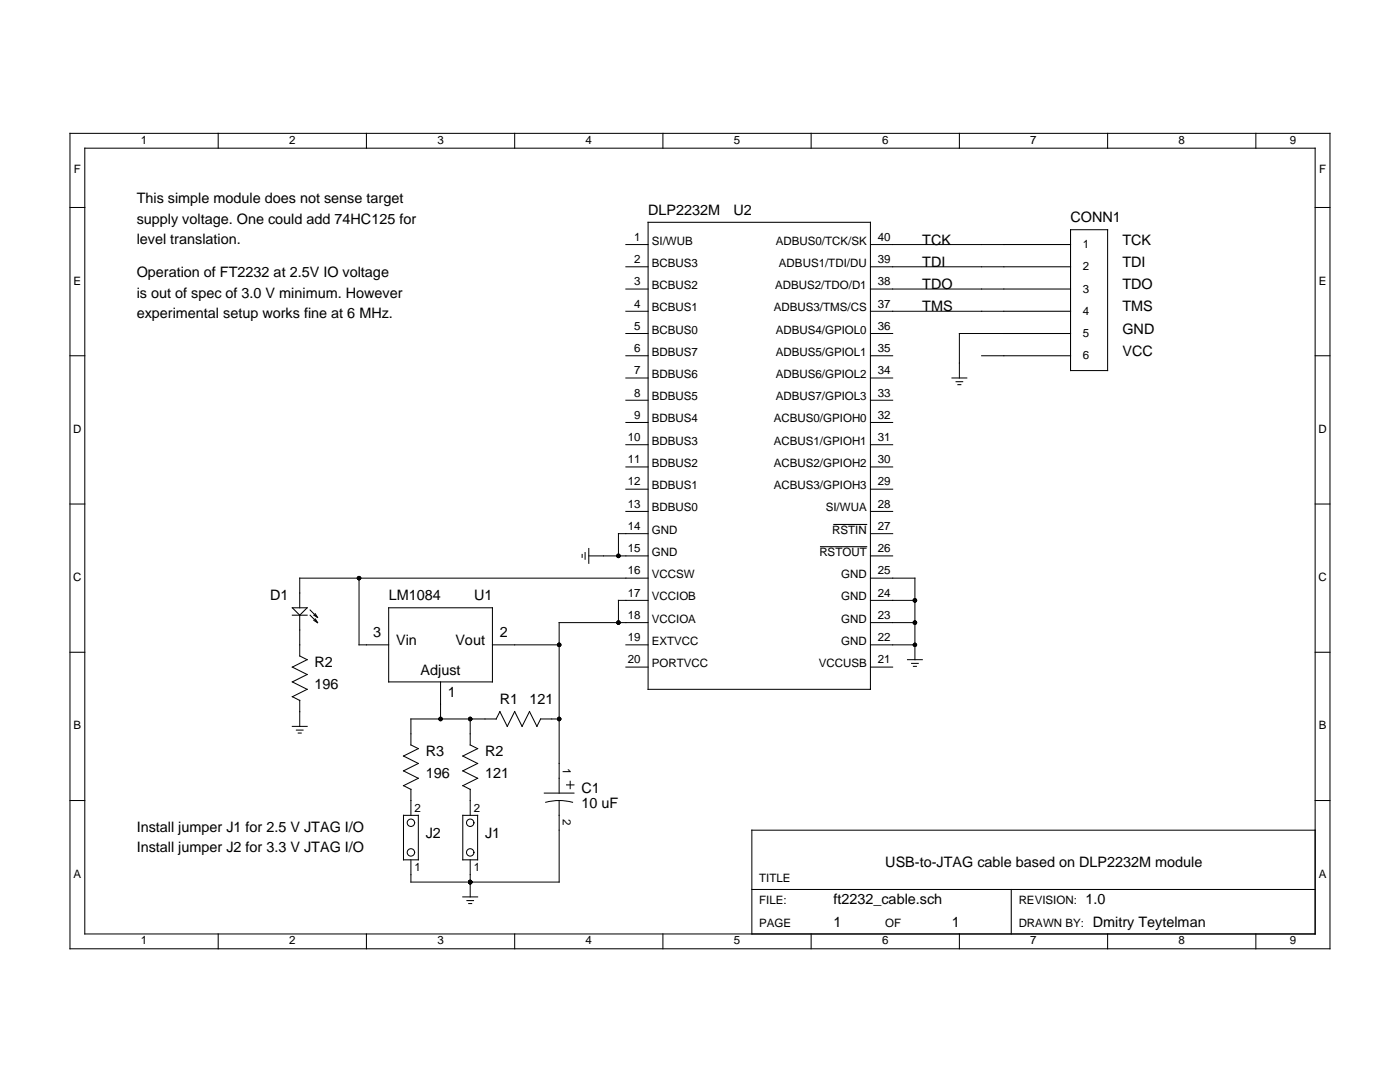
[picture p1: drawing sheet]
<svg xmlns="http://www.w3.org/2000/svg" width="279mm" height="216mm" viewBox="0 0 279 216" stroke-linecap="round" stroke-linejoin="round" font-family="sans-serif">
<g fill="none" stroke="#000" stroke-width=".21">
<path d="M14 26.6h251.4v162.7h-251.4zM16.9 29.6h245.6v156.8h-245.6zM43.5 26.6v3M73.1 26.6v3M102.7 26.6v3M132.3 26.6v3M161.9 26.6v3M191.5 26.6v3M221 26.6v3M250.6 26.6v3M14 41.4h2.9M129.3 44.4h44.4v93.1h-44.4z"/>
<path d="M200.3 48.8h13.4M200.3 53.2h13.4M200.3 57.7h13.4M213.7 45.8h7.3v28.1h-7.3zM262.5 41.4h2.9M14 71h2.9M190 75.4h2.9M190.8 76.2h1.3M191.2 76.8h.6M200.3 71h13.4M200.3 62.1h13.4M200.3 66.5h13.4"/>
<path d="M262.5 71h2.9M14 100.6h2.9M59.8 118.3v3M116.2 110.6v.6M116.8 110.3v1.3M117.5 109.4v3M163.7 109.1h9.3M166.4 104.7h6.6M262.5 100.6h2.9M14 130.2h2.9M58.3 121.3h3l-1.5 1.5zM58.3 122.8h3"/>
<path d="M58.3 139l1.5 .8M59.8 122.8v2.9M59.8 130.9l1.5 .7-3 1.5 3 1.5-3 1.5 3 1.4-3 1.5M61.9 121.7l1.5 1.5M61.9 122.8l1.5 1.4M62.6 122.8l.8 .4M62.6 123.8l.8 .4M62.9 122.5l.5 .7M62.9 123.5l.5 .7M77.6 121.3h20.7v14.8h-20.7zM181.1 131.6h3M181.9 132.4h1.4"/>
<path d="M182.3 133h.6M262.5 130.2h2.9M14 159.7h2.9M58.3 144.9h3M59.2 145.7h1.3M59.5 146.3h.6M82 148.6l1.5 .8-3 1.5 3 1.4-3 1.5 3 1.5-3 1.5 1.5 .7M93.8 148.6l1.5 .8-2.9 1.5 2.9 1.4-2.9 1.5 2.9 1.5-2.9 1.5 1.4 .7M99.8 142l1.4 2.9 1.5-2.9 1.5 2.9 1.5-2.9 1.5 2.9 .7-1.4M99.8 142l-.8 1.5M108.6 158.3h5.9M111.6 155.3v3"/>
<path d="M111.6 159.7v3M113.1 156.6h1.4M113.8 155.9v1.5M262.5 159.7h2.9M80.5 162.7h3v8.9h-3zM92.4 162.7h2.9v8.9h-2.9zM92.4 179h2.9M93.2 179.7h1.3M108.9 160.1a10.4 10.4 0 0 1 5.4 0M150 177.5h112.5M201.8 177.5v8.9M262.5 165.7h-112.5v20.7"/>
<path d="M43.5 186.4v2.9M73.1 186.4v2.9M93.5 180.3h.6M102.7 186.4v2.9M132.3 186.4v2.9M161.9 186.4v2.9M191.5 186.4v2.9M221 186.4v2.9M250.6 186.4v2.9"/>
<circle cx="82" cy="170.1" r=".74"/>
<circle cx="82" cy="164.2" r=".74"/>
<circle cx="93.8" cy="170.1" r=".74"/>
<circle cx="93.8" cy="164.2" r=".74"/>
</g>
<g fill="none" stroke="#000" stroke-width=".2">
<path d="M124.9 53.2h4.4M124.9 48.8h4.4M124.9 57.7h4.4M173.7 53.2h26.6M173.7 48.8h26.6M173.7 57.7h26.6M124.9 62.1h4.4M124.9 71h4.4M124.9 66.5h4.4M124.9 75.4h4.4M124.9 79.9h4.4M173.7 62.1h26.6"/>
<path d="M173.7 71h4.5M173.7 66.5h4.5M173.7 75.4h4.5M173.7 79.9h4.5M195.9 71h4.4M200.3 66.5h-8.8v8.9M124.9 84.3h4.4M124.9 88.7h4.4M124.9 93.2h4.4M124.9 97.6h4.4M173.7 84.3h4.5M173.7 88.7h4.5"/>
<path d="M173.7 93.2h4.5M173.7 97.6h4.5M71.7 115.4v13.3h5.9M117.5 110.9h11.8M124.9 102h4.4M129.3 106.5h-5.9v4.4M129.3 115.4h-69.5v2.9M129.3 119.8h-5.9v4.4M173.7 102h4.5M173.7 106.5h4.5M173.7 110.9h4.5M173.7 115.4h8.9v16.2"/>
<path d="M173.7 119.8h8.9M59.8 125.7v5.2M59.8 139.7v5.2M87.9 136.1v7.4M98.3 128.7h13.3M124.9 128.7h4.4M124.9 133.1h4.4M129.3 124.2h-17.7v31.1M173.7 128.7h8.9M173.7 124.2h8.9M173.7 133.1h4.5M82 157.5v5.2"/>
<path d="M93.8 143.5v5.1M93.8 157.5v5.2M99 143.5h-17v5.1M107.9 143.5h3.7M93.8 171.6v7.4M111.6 162.7v13.3h-29.6v-4.4"/>
</g>
<g fill="#000">
<circle cx="71.7" cy="115.4" r=".44"/>
<circle cx="123.4" cy="110.9" r=".44"/>
<circle cx="182.6" cy="119.8" r=".44"/>
<circle cx="111.6" cy="128.7" r=".44"/>
<circle cx="123.4" cy="124.2" r=".44"/>
<circle cx="182.6" cy="124.2" r=".44"/>
<circle cx="182.6" cy="128.7" r=".44"/>
<circle cx="87.9" cy="143.5" r=".44"/>
<circle cx="93.8" cy="143.5" r=".44"/>
<circle cx="111.6" cy="143.5" r=".44"/>
<circle cx="93.8" cy="176" r=".44"/>
</g>
<g font-size="2.9">
<text x="27.3" y="40.5">This simple module does not sense target</text>
<text x="27.3" y="44.6">supply voltage. One could add 74HC125 for</text>
<text x="129.3" y="42.9">DLP2232M</text>
<text x="146.4" y="42.9">U2</text>
<text x="213.7" y="44.4">CONN1</text>
<text x="27.3" y="48.7">level translation.</text>
<text x="184.1" y="48.8">TCK</text>
<text x="184.1" y="53.2">TDI</text>
<text x="224" y="48.8">TCK</text>
<text x="224" y="53.2">TDI</text>
<text x="27.3" y="55.3">Operation of FT2232 at 2.5V IO voltage</text>
<text x="27.3" y="59.4">is out of spec of 3.0 V minimum. However</text>
<text x="184.1" y="57.7">TDO</text>
<text x="224" y="57.7">TDO</text>
<text x="27.3" y="63.5">experimental setup works fine at 6 MHz.</text>
<text x="184.1" y="62.1">TMS</text>
<text x="224" y="62.1">TMS</text>
<text x="224" y="66.5">GND</text>
<text x="224" y="71">VCC</text>
<text x="53.9" y="119.8">D1</text>
<text x="77.6" y="119.8">LM1084</text>
<text x="94.6" y="119.8">U1</text>
<text x="74.5" y="127.2">3</text>
<text x="79" y="128.7">Vin</text>
<text x="90.9" y="128.7">Vout</text>
<text x="99.8" y="127.2">2</text>
<text x="62.8" y="133.1">R2</text>
<text x="62.8" y="137.5">196</text>
<text x="83.9" y="134.6">Adjust</text>
<text x="89.4" y="139">1</text>
<text x="99.8" y="140.5">R1</text>
<text x="105.7" y="140.5">121</text>
<text x="85" y="150.9">R3</text>
<text x="85" y="155.3">196</text>
<text x="96.8" y="150.9">R2</text>
<text x="96.8" y="155.3">121</text>
<text x="116" y="158.3">C1</text>
<text x="116" y="161.2">10 uF</text>
<text x="27.3" y="165.9">Install jumper J1 for 2.5 V JTAG I/O</text>
<text x="85" y="167.1">J2</text>
<text x="96.8" y="167.1">J1</text>
<text x="27.3" y="170.1">Install jumper J2 for 3.3 V JTAG I/O</text>
<text x="176.7" y="173">USB-to-JTAG cable based on DLP2232M module</text>
<text x="166.3" y="180.4">ft2232_cable.sch</text>
<text x="166.3" y="184.9">1</text>
<text x="190" y="184.9">1</text>
<text x="216.6" y="180.4">1.0</text>
<text x="218.1" y="184.9">Dmitry Teytelman</text>
</g>
<g font-size="2.3">
<text x="28.1" y="28.7">1</text>
<text x="57.7" y="28.7">2</text>
<text x="87.3" y="28.7">3</text>
<text x="116.9" y="28.7">4</text>
<text x="146.4" y="28.7">5</text>
<text x="176" y="28.7">6</text>
<text x="205.6" y="28.7">7</text>
<text x="235.2" y="28.7">8</text>
<text x="257.4" y="28.7">9</text>
<text x="14.7" y="34.6">F</text>
<text x="263.2" y="34.6">F</text>
<text x="126.6" y="48.1">1</text>
<text x="126.6" y="52.5">2</text>
<text x="130.1" y="48.8">SI/WUB</text>
<text x="130.1" y="53.2">BCBUS3</text>
<text x="154.8" y="48.8">ADBUS0/TCK/SK</text>
<text x="155.5" y="53.2">ADBUS1/TDI/DU</text>
<text x="175.2" y="48.1">40</text>
<text x="175.2" y="52.5">39</text>
<text x="216.1" y="54">2</text>
<text x="216.1" y="49.5">1</text>
<text x="14.7" y="56.8">E</text>
<text x="126.6" y="56.9">3</text>
<text x="130.1" y="57.7">BCBUS2</text>
<text x="154.7" y="57.7">ADBUS2/TDO/D1</text>
<text x="175.2" y="56.9">38</text>
<text x="216.1" y="58.4">3</text>
<text x="263.2" y="56.8">E</text>
<text x="126.6" y="61.4">4</text>
<text x="126.6" y="65.8">5</text>
<text x="130.1" y="62.1">BCBUS1</text>
<text x="154.4" y="62.1">ADBUS3/TMS/CS</text>
<text x="175.2" y="61.4">37</text>
<text x="175.2" y="65.8">36</text>
<text x="216.1" y="62.8">4</text>
<text x="126.6" y="70.2">6</text>
<text x="130.1" y="66.5">BCBUS0</text>
<text x="130.1" y="71">BDBUS7</text>
<text x="154.8" y="66.5">ADBUS4/GPIOL0</text>
<text x="154.8" y="71">ADBUS5/GPIOL1</text>
<text x="175.2" y="70.2">35</text>
<text x="216.1" y="71.7">6</text>
<text x="216.1" y="67.3">5</text>
<text x="126.6" y="74.7">7</text>
<text x="130.1" y="75.4">BDBUS6</text>
<text x="154.8" y="75.4">ADBUS6/GPIOL2</text>
<text x="175.2" y="74.7">34</text>
<text x="126.6" y="79.1">8</text>
<text x="126.6" y="83.6">9</text>
<text x="130.1" y="79.9">BDBUS5</text>
<text x="154.8" y="79.9">ADBUS7/GPIOL3</text>
<text x="175.2" y="79.1">33</text>
<text x="175.2" y="83.6">32</text>
<text x="14.6" y="86.4">D</text>
<text x="125.3" y="88">10</text>
<text x="130.1" y="84.3">BDBUS4</text>
<text x="130.1" y="88.7">BDBUS3</text>
<text x="154.4" y="84.3">ACBUS0/GPIOH0</text>
<text x="154.4" y="88.7">ACBUS1/GPIOH1</text>
<text x="175.2" y="88">31</text>
<text x="263.1" y="86.4">D</text>
<text x="125.3" y="92.4">11</text>
<text x="130.1" y="93.2">BDBUS2</text>
<text x="154.4" y="93.2">ACBUS2/GPIOH2</text>
<text x="175.2" y="92.4">30</text>
<text x="125.3" y="96.9">12</text>
<text x="125.3" y="101.3">13</text>
<text x="130.1" y="97.6">BDBUS1</text>
<text x="154.4" y="97.6">ACBUS3/GPIOH3</text>
<text x="175.2" y="96.9">29</text>
<text x="175.2" y="101.3">28</text>
<text x="125.3" y="105.7">14</text>
<text x="130.1" y="102">BDBUS0</text>
<text x="130.1" y="106.5">GND</text>
<text x="164.8" y="102">SI/WUA</text>
<text x="166.1" y="106.5">RSTIN</text>
<text x="175.2" y="105.7">27</text>
<text x="125.3" y="110.2">15</text>
<text x="130.1" y="110.9">GND</text>
<text x="163.5" y="110.9">RSTOUT</text>
<text x="175.2" y="110.2">26</text>
<text x="14.6" y="115.9">C</text>
<text x="125.3" y="114.6">16</text>
<text x="125.3" y="119.1">17</text>
<text x="130.1" y="115.4">VCCSW</text>
<text x="130.1" y="119.8">VCCIOB</text>
<text x="167.9" y="115.4">GND</text>
<text x="167.9" y="119.8">GND</text>
<text x="175.2" y="114.6">25</text>
<text x="175.2" y="119.1">24</text>
<text x="263.1" y="115.9">C</text>
<text x="125.3" y="123.5">18</text>
<text x="130.1" y="124.2">VCCIOA</text>
<text x="167.9" y="124.2">GND</text>
<text x="175.2" y="123.5">23</text>
<text x="125.3" y="127.9">19</text>
<text x="130.1" y="128.7">EXTVCC</text>
<text x="167.9" y="128.7">GND</text>
<text x="175.2" y="127.9">22</text>
<text x="125.3" y="132.4">20</text>
<text x="130.1" y="133.1">PORTVCC</text>
<text x="163.4" y="133.1">VCCUSB</text>
<text x="175.2" y="132.4">21</text>
<text x="14.7" y="145.5">B</text>
<text x="263.2" y="145.5">B</text>
<text x="112.3" y="153.3" transform="rotate(90 112.3 153.3)">1</text>
<text x="82.7" y="162">2</text>
<text x="94.6" y="162">2</text>
<text x="112.3" y="163.4" transform="rotate(90 112.3 163.4)">2</text>
<text x="82.7" y="173.8">1</text>
<text x="94.6" y="173.8">1</text>
<text x="14.7" y="175.1">A</text>
<text x="151.5" y="176">TITLE</text>
<text x="263.2" y="175.1">A</text>
<text x="151.5" y="180.4">FILE:</text>
<text x="151.5" y="184.9">PAGE</text>
<text x="176.7" y="184.9">OF</text>
<text x="203.3" y="180.4">REVISION:</text>
<text x="203.3" y="184.9">DRAWN BY:</text>
<text x="28.1" y="188.4">1</text>
<text x="57.7" y="188.4">2</text>
<text x="87.3" y="188.4">3</text>
<text x="116.9" y="188.4">4</text>
<text x="146.4" y="188.4">5</text>
<text x="176" y="188.4">6</text>
<text x="205.6" y="188.4">7</text>
<text x="235.2" y="188.4">8</text>
<text x="257.4" y="188.4">9</text>
</g>
</svg>
